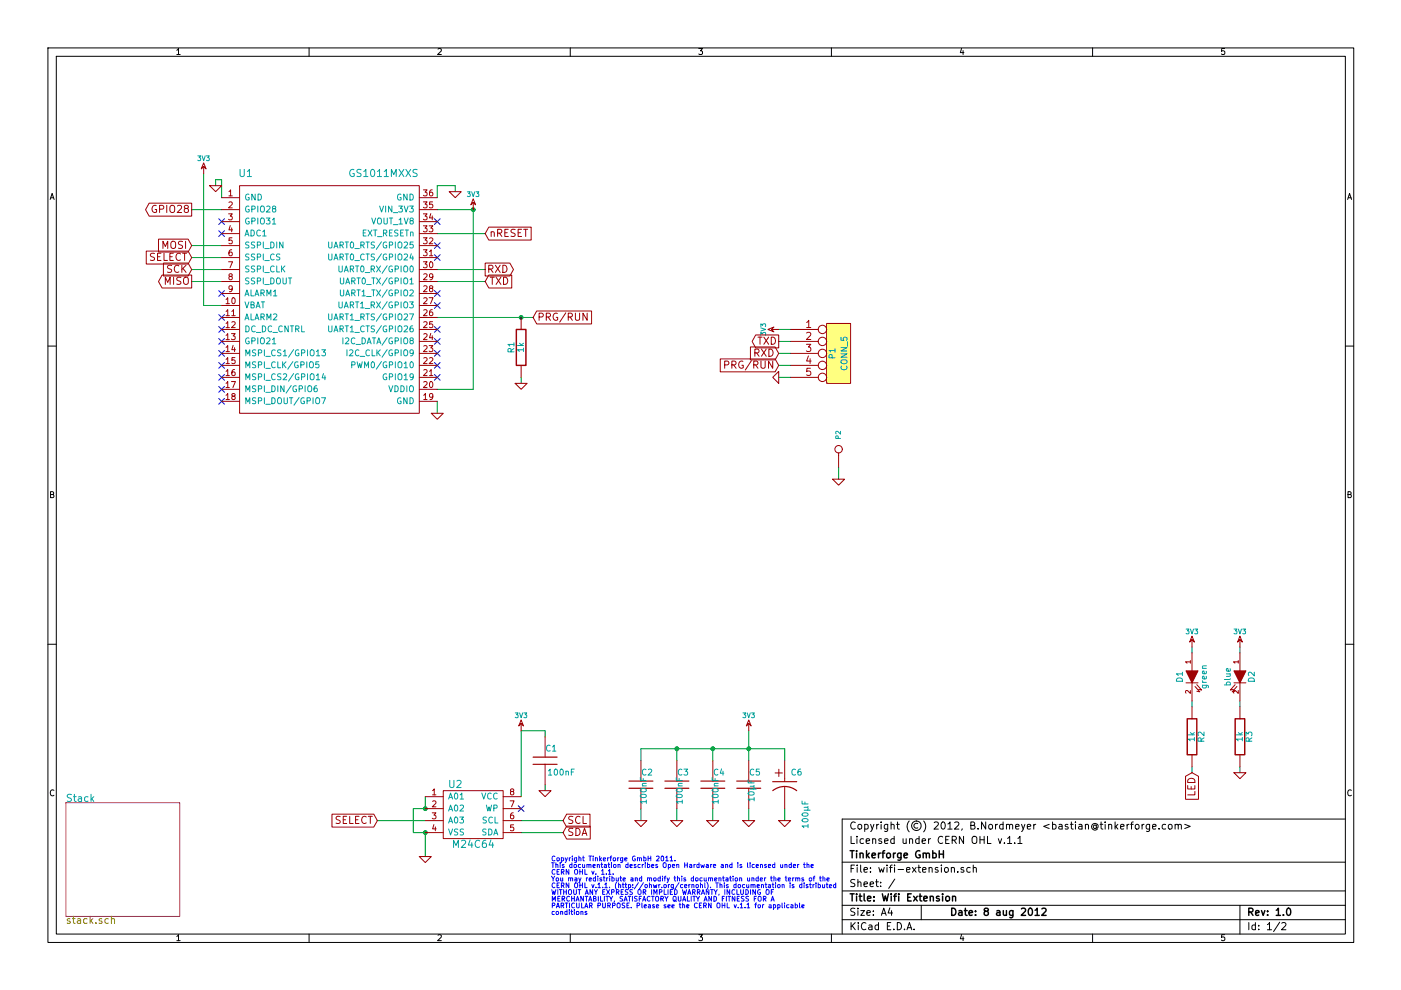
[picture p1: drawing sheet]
EESchema Schematic File Version 2  date Di 11 Sep 2012 11:19:52 CEST
LIBS:power
LIBS:device
LIBS:transistors
LIBS:conn
LIBS:linear
LIBS:regul
LIBS:74xx
LIBS:cmos4000
LIBS:adc-dac
LIBS:memory
LIBS:xilinx
LIBS:special
LIBS:microcontrollers
LIBS:dsp
LIBS:microchip
LIBS:analog_switches
LIBS:motorola
LIBS:texas
LIBS:intel
LIBS:audio
LIBS:interface
LIBS:digital-audio
LIBS:philips
LIBS:display
LIBS:cypress
LIBS:siliconi
LIBS:opto
LIBS:atmel
LIBS:contrib
LIBS:valves
LIBS:tinkerforge
EELAYER 25  0
EELAYER END
$Descr A4 11700 8267
encoding utf-8
Sheet 1 2
Title "Wifi Extension"
Date "8 aug 2012"
Rev "1.0"
Comp "Tinkerforge GmbH"
Comment1 "Licensed under CERN OHL v.1.1"
Comment2 "Copyright (©) 2012, B.Nordmeyer <bastian@tinkerforge.com>"
Comment3 ""
Comment4 ""
$EndDescr
NoConn ~ 1850 1850
Wire Wire Line
	1850 1750 1600 1750
Wire Wire Line
	9950 5900 9950 5850
Wire Wire Line
	6600 2750 6500 2750
Wire Wire Line
	6600 2950 6500 2950
Wire Wire Line
	6500 3150 6600 3150
Wire Wire Line
	5650 6850 5650 6750
Connection ~ 5650 6250
Wire Wire Line
	5350 6350 5350 6250
Wire Wire Line
	5350 6250 6550 6250
Wire Wire Line
	4450 2650 3650 2650
Wire Wire Line
	3650 2250 4050 2250
Wire Wire Line
	1600 2350 1850 2350
Wire Wire Line
	1600 2150 1850 2150
Wire Wire Line
	1850 1650 1850 1500
Wire Wire Line
	1850 1500 1800 1500
Wire Wire Line
	1700 1450 1700 2550
Wire Wire Line
	1700 2550 1850 2550
Wire Wire Line
	3650 1750 3950 1750
Wire Wire Line
	3800 1600 3800 1550
Wire Wire Line
	3800 1550 3650 1550
Wire Wire Line
	3650 1550 3650 1650
Wire Wire Line
	3650 3450 3650 3350
Wire Wire Line
	6550 6750 6550 6850
Wire Wire Line
	5950 6750 5950 6850
Wire Wire Line
	6250 6750 6250 6850
Wire Wire Line
	6250 6350 6250 6100
Wire Wire Line
	10350 5450 10350 5400
Wire Wire Line
	10350 6450 10350 6400
Wire Wire Line
	3450 6950 3550 6950
Wire Wire Line
	3450 6950 3450 6750
Wire Wire Line
	3450 6750 3550 6750
Wire Wire Line
	3550 6950 3550 7150
Wire Wire Line
	4350 6850 4700 6850
Wire Wire Line
	4550 6150 4550 6100
Wire Wire Line
	4550 6100 4350 6100
Wire Wire Line
	4550 6600 4550 6550
Wire Wire Line
	4350 6100 4350 6650
Wire Wire Line
	4350 6950 4700 6950
Wire Wire Line
	3550 6750 3550 6650
Wire Wire Line
	3150 6850 3550 6850
Connection ~ 3550 6950
Connection ~ 3550 6750
Wire Wire Line
	10350 5900 10350 5850
Connection ~ 6250 6250
Wire Wire Line
	5950 6250 5950 6350
Wire Wire Line
	6550 6250 6550 6350
Wire Wire Line
	3950 1750 3950 3250
Wire Wire Line
	3950 3250 3650 3250
Connection ~ 3950 1750
Wire Wire Line
	1800 1500 1800 1550
Wire Wire Line
	1850 2050 1600 2050
Wire Wire Line
	1850 2250 1600 2250
Wire Wire Line
	3650 1950 4050 1950
Wire Wire Line
	4050 2350 3650 2350
Wire Wire Line
	4350 3200 4350 3150
Connection ~ 4350 2650
Wire Wire Line
	7000 3900 7000 4000
Wire Wire Line
	5650 6250 5650 6350
Connection ~ 5950 6250
Wire Wire Line
	5350 6850 5350 6750
Wire Wire Line
	6600 3050 6500 3050
Wire Wire Line
	6500 2850 6600 2850
Wire Wire Line
	9950 5450 9950 5400
Wire Wire Line
	9950 6450 9950 6400
Text GLabel 1600 1750 0    60   Output ~ 0
GPIO28
Text GLabel 9950 6450 3    60   Input ~ 0
LED
$Comp
L 3V3 #PWR19
U 1 1
P 9950 5400
F 0 "#PWR19" H 9950 5500 40  0001 C CNN
F 1 "3V3" H 9950 5525 40  0000 C CNN
	1    9950 5400
	1    0    0    -1  
$EndComp
$Comp
L R R2
U 1 1
P 9950 6150
F 0 "R2" V 10030 6150 50  0000 C CNN
F 1 "1k" V 9950 6150 50  0000 C CNN
F 2 "0603" H 9950 6150 60  0001 C CNN
	1    9950 6150
	1    0    0    -1  
$EndComp
NoConn ~ 3650 2050
NoConn ~ 3650 2150
$Comp
L CONN_5 P1
U 1 1
P 7000 2950
F 0 "P1" V 6950 2950 50  0000 C CNN
F 1 "CONN_5" V 7050 2950 50  0000 C CNN
F 2 "PIN_ARRAY_5X1" H 7000 2950 60  0001 C CNN
	1    7000 2950
	1    0    0    -1  
$EndComp
$Comp
L GND #PWR10
U 1 1
P 5350 6850
F 0 "#PWR10" H 5350 6850 30  0001 C CNN
F 1 "GND" H 5350 6780 30  0001 C CNN
	1    5350 6850
	1    0    0    -1  
$EndComp
$Comp
L GND #PWR11
U 1 1
P 5650 6850
F 0 "#PWR11" H 5650 6850 30  0001 C CNN
F 1 "GND" H 5650 6780 30  0001 C CNN
	1    5650 6850
	1    0    0    -1  
$EndComp
$Comp
L C C2
U 1 1
P 5350 6550
F 0 "C2" H 5250 6450 50  0000 L CNN
F 1 "100nF" V 5300 6600 50  0000 L CNN
F 2 "0603" H 5350 6550 60  0001 C CNN
	1    5350 6550
	-1   0    0    1   
$EndComp
$Comp
L C C3
U 1 1
P 5650 6550
F 0 "C3" H 5550 6450 50  0000 L CNN
F 1 "100nF" V 5600 6600 50  0000 L CNN
F 2 "0603" H 5650 6550 60  0001 C CNN
	1    5650 6550
	-1   0    0    1   
$EndComp
$Comp
L GND #PWR18
U 1 1
P 7000 4000
F 0 "#PWR18" H 7000 4000 30  0001 C CNN
F 1 "GND" H 7000 3930 30  0001 C CNN
	1    7000 4000
	1    0    0    -1  
$EndComp
$Comp
L CONN_1 P2
U 1 1
P 7000 3750
F 0 "P2" H 7080 3750 40  0000 L CNN
F 1 "SMA-pigtail" H 7000 3805 30  0001 C CNN
F 2 "SMA-pigtail" H 7000 3750 60  0001 C CNN
	1    7000 3750
	0    -1   -1   0   
$EndComp
NoConn ~ 1850 2650
NoConn ~ 1850 2450
NoConn ~ 1850 2850
$Comp
L 3V3 #PWR15
U 1 1
P 6500 2750
F 0 "#PWR15" H 6500 2850 40  0001 C CNN
F 1 "3V3" H 6500 2875 40  0000 C CNN
	1    6500 2750
	0    -1   -1   0   
$EndComp
$Comp
L GND #PWR16
U 1 1
P 6500 3150
F 0 "#PWR16" H 6500 3150 30  0001 C CNN
F 1 "GND" H 6500 3080 30  0001 C CNN
	1    6500 3150
	0    1    -1   0   
$EndComp
Text GLabel 6500 3050 0    60   Input ~ 0
PRG/RUN
$Comp
L GND #PWR7
U 1 1
P 4350 3200
F 0 "#PWR7" H 4350 3200 30  0001 C CNN
F 1 "GND" H 4350 3130 30  0001 C CNN
	1    4350 3200
	1    0    0    -1  
$EndComp
$Comp
L R R1
U 1 1
P 4350 2900
F 0 "R1" V 4430 2900 50  0000 C CNN
F 1 "1k" V 4350 2900 50  0000 C CNN
F 2 "0603" H 4350 2900 60  0001 C CNN
	1    4350 2900
	-1   0    0    1   
$EndComp
Text GLabel 6500 2950 0    60   Input ~ 0
RXD
Text GLabel 6500 2850 0    60   Output ~ 0
TXD
NoConn ~ 3650 2750
NoConn ~ 3650 2450
NoConn ~ 3650 2550
NoConn ~ 3650 3050
NoConn ~ 3650 3150
NoConn ~ 1850 2750
NoConn ~ 3650 2950
NoConn ~ 3650 2850
NoConn ~ 1850 3350
NoConn ~ 1850 3250
NoConn ~ 1850 3150
NoConn ~ 1850 3050
NoConn ~ 1850 2950
NoConn ~ 1850 1950
$Comp
L GND #PWR2
U 1 1
P 1800 1550
F 0 "#PWR2" H 1800 1550 30  0001 C CNN
F 1 "GND" H 1800 1480 30  0001 C CNN
	1    1800 1550
	1    0    0    -1  
$EndComp
$Comp
L 3V3 #PWR1
U 1 1
P 1700 1450
F 0 "#PWR1" H 1700 1550 40  0001 C CNN
F 1 "3V3" H 1700 1575 40  0000 C CNN
	1    1700 1450
	1    0    0    -1  
$EndComp
NoConn ~ 3650 1850
$Comp
L GS1011MXXS U1
U 1 1
P 2750 2500
F 0 "U1" H 2050 3550 60  0000 C CNN
F 1 "GS1011MXXS" H 3200 3550 60  0000 C CNN
F 2 "GS1011MXXS" H 2750 2500 60  0001 C CNN
	1    2750 2500
	1    0    0    -1  
$EndComp
Text GLabel 4450 2650 2    60   Input ~ 0
PRG/RUN
Text GLabel 4050 1950 2    60   Input ~ 0
nRESET
$Comp
L GND #PWR4
U 1 1
P 3650 3450
F 0 "#PWR4" H 3650 3450 30  0001 C CNN
F 1 "GND" H 3650 3380 30  0001 C CNN
	1    3650 3450
	1    0    0    -1  
$EndComp
$Comp
L 3V3 #PWR6
U 1 1
P 3950 1750
F 0 "#PWR6" H 3950 1850 40  0001 C CNN
F 1 "3V3" H 3950 1875 40  0000 C CNN
	1    3950 1750
	1    0    0    -1  
$EndComp
$Comp
L GND #PWR5
U 1 1
P 3800 1600
F 0 "#PWR5" H 3800 1600 30  0001 C CNN
F 1 "GND" H 3800 1530 30  0001 C CNN
	1    3800 1600
	1    0    0    -1  
$EndComp
$Comp
L GND #PWR17
U 1 1
P 6550 6850
F 0 "#PWR17" H 6550 6850 30  0001 C CNN
F 1 "GND" H 6550 6780 30  0001 C CNN
	1    6550 6850
	1    0    0    -1  
$EndComp
$Comp
L CP1 C6
U 1 1
P 6550 6550
F 0 "C6" H 6600 6650 50  0000 L CNN
F 1 "100µF" V 6700 6300 50  0000 L CNN
F 2 "3528-21" H 6550 6550 60  0001 C CNN
	1    6550 6550
	1    0    0    -1  
$EndComp
$Comp
L 3V3 #PWR13
U 1 1
P 6250 6100
F 0 "#PWR13" H 6250 6200 40  0001 C CNN
F 1 "3V3" H 6250 6225 40  0000 C CNN
	1    6250 6100
	1    0    0    -1  
$EndComp
$Comp
L LED D1
U 1 1
P 9950 5650
F 0 "D1" H 9950 5750 50  0000 C CNN
F 1 "green" H 9950 5550 50  0000 C CNN
F 2 "D0603" H 9950 5650 60  0001 C CNN
	1    9950 5650
	0    -1   1    0   
$EndComp
$Comp
L GND #PWR12
U 1 1
P 5950 6850
F 0 "#PWR12" H 5950 6850 30  0001 C CNN
F 1 "GND" H 5950 6780 30  0001 C CNN
	1    5950 6850
	1    0    0    -1  
$EndComp
$Comp
L C C4
U 1 1
P 5950 6550
F 0 "C4" H 5850 6450 50  0000 L CNN
F 1 "100nF" V 5900 6600 50  0000 L CNN
F 2 "0603" H 5950 6550 60  0001 C CNN
	1    5950 6550
	-1   0    0    1   
$EndComp
Text GLabel 4050 2350 2    60   Input ~ 0
TXD
Text GLabel 4050 2250 2    60   Output ~ 0
RXD
Text GLabel 1600 2250 0    60   Input ~ 0
SCK
Text GLabel 1600 2050 0    60   Input ~ 0
MOSI
Text GLabel 1600 2350 0    60   Output ~ 0
MISO
Text GLabel 1600 2150 0    60   Input ~ 0
SELECT
$Comp
L GND #PWR14
U 1 1
P 6250 6850
F 0 "#PWR14" H 6250 6850 30  0001 C CNN
F 1 "GND" H 6250 6780 30  0001 C CNN
	1    6250 6850
	1    0    0    -1  
$EndComp
$Comp
L C C5
U 1 1
P 6250 6550
F 0 "C5" H 6150 6450 50  0000 L CNN
F 1 "10µF" V 6200 6600 50  0000 L CNN
F 2 "0805" H 6250 6550 60  0001 C CNN
	1    6250 6550
	-1   0    0    1   
$EndComp
$Sheet
S 550  6700 950  950 
U 4CC04398
F0 "Stack" 60
F1 "stack.sch" 60
$EndSheet
Text Notes 4600 7200 0    40   ~ 0
Copyright Tinkerforge GmbH 2011.\nThis documentation describes Open Hardware and is licensed under the\nCERN OHL v. 1.1.\nYou may redistribute and modify this documentation under the terms of the\nCERN OHL v.1.1. (http://ohwr.org/cernohl). This documentation is distributed\nWITHOUT ANY EXPRESS OR IMPLIED WARRANTY, INCLUDING OF\nMERCHANTABILITY, SATISFACTORY QUALITY AND FITNESS FOR A\nPARTICULAR PURPOSE. Please see the CERN OHL v.1.1 for applicable\nconditions\n
$Comp
L 3V3 #PWR20
U 1 1
P 10350 5400
F 0 "#PWR20" H 10350 5500 40  0001 C CNN
F 1 "3V3" H 10350 5525 40  0000 C CNN
	1    10350 5400
	1    0    0    -1  
$EndComp
$Comp
L LED D2
U 1 1
P 10350 5650
F 0 "D2" H 10350 5750 50  0000 C CNN
F 1 "blue" H 10350 5550 50  0000 C CNN
F 2 "D0603" H 10350 5650 60  0001 C CNN
	1    10350 5650
	0    1    1    0   
$EndComp
$Comp
L GND #PWR21
U 1 1
P 10350 6450
F 0 "#PWR21" H 10350 6450 30  0001 C CNN
F 1 "GND" H 10350 6380 30  0001 C CNN
	1    10350 6450
	1    0    0    -1  
$EndComp
$Comp
L R R3
U 1 1
P 10350 6150
F 0 "R3" V 10430 6150 50  0000 C CNN
F 1 "1k" V 10350 6150 50  0000 C CNN
F 2 "0603" H 10350 6150 60  0001 C CNN
	1    10350 6150
	1    0    0    -1  
$EndComp
NoConn ~ 4350 6750
Text GLabel 3150 6850 0    60   Input ~ 0
SELECT
$Comp
L GND #PWR3
U 1 1
P 3550 7150
F 0 "#PWR3" H 3550 7150 30  0001 C CNN
F 1 "GND" H 3550 7080 30  0001 C CNN
	1    3550 7150
	1    0    0    -1  
$EndComp
$Comp
L GND #PWR9
U 1 1
P 4550 6600
F 0 "#PWR9" H 4550 6600 30  0001 C CNN
F 1 "GND" H 4550 6530 30  0001 C CNN
	1    4550 6600
	1    0    0    -1  
$EndComp
$Comp
L C C1
U 1 1
P 4550 6350
F 0 "C1" H 4450 6250 50  0000 L CNN
F 1 "100nF" H 4300 6450 50  0000 L CNN
F 2 "0603" H 4550 6350 60  0001 C CNN
	1    4550 6350
	-1   0    0    1   
$EndComp
$Comp
L 3V3 #PWR8
U 1 1
P 4350 6100
F 0 "#PWR8" H 4350 6200 40  0001 C CNN
F 1 "3V3" H 4350 6225 40  0000 C CNN
	1    4350 6100
	1    0    0    -1  
$EndComp
Text GLabel 4700 6950 2    60   Input ~ 0
SDA
Text GLabel 4700 6850 2    60   Input ~ 0
SCL
$Comp
L CAT24C U2
U 1 1
P 3950 7050
F 0 "U2" H 3800 7550 60  0000 C CNN
F 1 "M24C64" H 3950 7050 60  0000 C CNN
F 2 "SOIC8" H 3950 7050 60  0001 C CNN
	1    3950 7050
	1    0    0    -1  
$EndComp
$EndSCHEMATC
